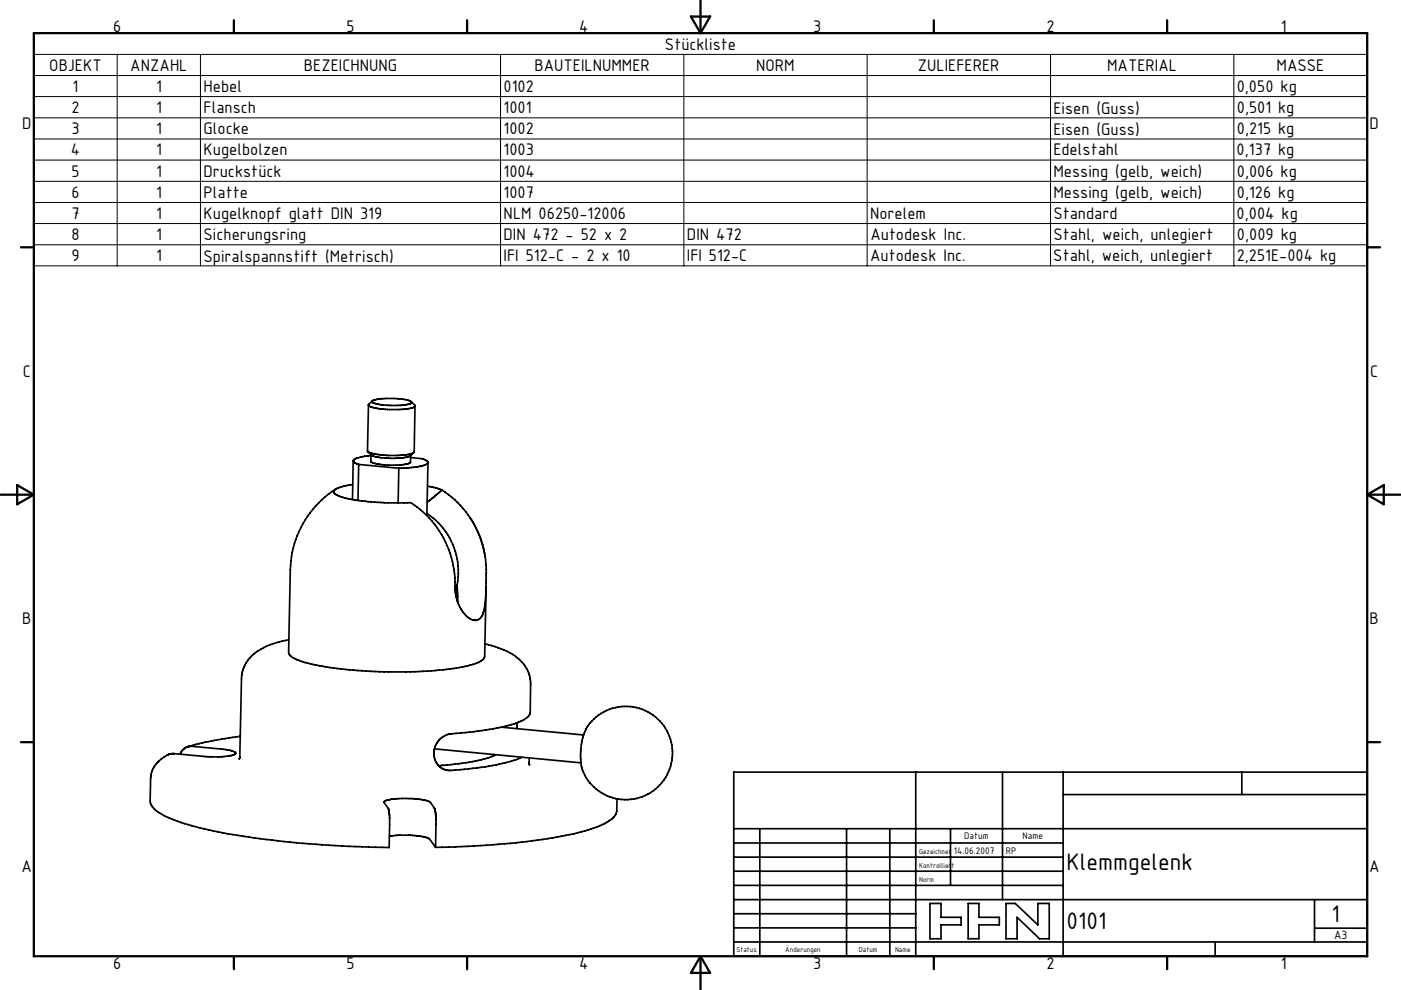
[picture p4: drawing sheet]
<svg xmlns="http://www.w3.org/2000/svg" width="297mm" height="210mm" viewBox="0 0 297 210" stroke-linecap="round" stroke-linejoin="round" font-family="sans-serif">
<g fill="none" stroke="#000" stroke-width=".36">
<path d="M74.9 97.7l-.2 8.2M74.9 97.7a1.22 1.22 0 0 0 1.1 .8M76 98.5l8.6 .8M76 98.5l-.1 7.7M78 95.8l.7 .7a14.2 14.2 0 0 0 6.8 .6l1.4-.3 .8-.8M78.1 85.9l-.2 9.7a2.54 2.54 0 0 0 2 .8 18.9 18.9 0 0 0 7.7-.3l.1-.1M78.7 96.6l-2.5 .4a1.64 1.64 0 0 0-1.3 .7M78.7 96.5l-.1 1.3a2.15 2.15 0 0 0 1.9 .7 14.3 14.3 0 0 0 6.4-.4l.2-1.5M78.9 85a15.4 15.4 0 0 1 7.9 0l1.2 1a.79 .79 0 0 1-1 .6 18.6 18.6 0 0 1-8.7-.5l-.2-.2M78.9 85a.54 .54 0 0 0 .8 .6 16.9 16.9 0 0 0 7.4 0l.2-.2-.1-.2M78.9 85l-.8 .9M84.6 99.3l-.2 7.4"/>
<path d="M87 97l2.6 .3a1.14 1.14 0 0 1 1.1 .9l-.1 .1a12.4 12.4 0 0 1-6 1M88 86.1l-.3 9.9M90.7 98.1l-.3 11.2M71.2 103.7a20.8 20.8 0 0 0-9.7 17.2l-.3 17.5a2.17 2.17 0 0 0 1.7 1.5 54.4 54.4 0 0 0 15.7 2.5 77.9 77.9 0 0 0 20.6-1.2l.5-.1a4.5 4.5 0 0 0 3-1.7l.4-14.8M74.8 102.8l-1.9 .3a2.45 2.45 0 0 0-2.1 1.2 1.4 1.4 0 0 0 1.2 1 46.8 46.8 0 0 0 15.1 1.3 20.7 20.7 0 0 1 9.4 18.6 7.2 7.2 0 0 0 3.7 6.3 1.91 1.91 0 0 0 2.4-1.9l.3-2.2 .2-2.8M90.5 108.9a14.8 14.8 0 0 1 6.1 16.7M90.6 103.1l3.1 .8M93.7 103.9a20.3 20.3 0 0 1 8.3 10.8M93.7 103.9l-3.1 2.6M99.5 109.7a21.8 21.8 0 0 1 3.6 14.4v.5M102.2 115.1l.2 .9M102.5 116.4l.2 .9"/>
<path d="M61.3 135.7a13.4 13.4 0 0 0-8.8 4.4 6.8 6.8 0 0 0-1.3 3.9l-.5 17M96.9 124.1l.1 3.6M102.8 136.5a14.6 14.6 0 0 1 8.2 4.3 6.9 6.9 0 0 1 1.5 4.5l-.1 5.8a2.8 2.8 0 0 1-2.1 1.9 45.3 45.3 0 0 1-12.6 2.5l-2 .1a4.1 4.1 0 0 0-2.7 6.8M35.9 160h-.1M39.8 158.4l.9-.1 7 .7a3.8 3.8 0 0 1 2.2 .6l.1 .1a1.71 1.71 0 0 1-1.7 .7l-4.3 .1-7.2-.7-1.2 .3a6 6 0 0 0-3.7 4.9l-.1 4.9a4.4 4.4 0 0 0 3 3.1 63.1 63.1 0 0 0 18 4.5 220.7 220.7 0 0 0 29.7 2.3l.1-6.2-.3-2.1M39.8 158.4a2.76 2.76 0 0 0-1.6 1.6M50.9 156.2l-6.1 1-5 1.2M92.1 158.8l31.1 3M106.4 154.2l17.3 1.7M109.6 153.4l.1 1.1M125.5 153a9.9 9.9 0 0 1 15 .6 9.9 9.9 0 0 1-3.1 14.8 9.9 9.9 0 0 1-14-5.5 14.9 14.9 0 0 1 0-5.5l.1-1a8.3 8.3 0 0 1 2-3.4zM82.3 171.4l-.9-1.2a1.79 1.79 0 0 1 1.5-.7 18.1 18.1 0 0 1 8.3 .6l.9 1.3 .2 .9v7.4"/>
<path d="M82.3 171.4v.1M82.6 177.4a19.2 19.2 0 0 1 8.3 .5l1.4 1.8M105.1 160.1a32.3 32.3 0 0 1-11.2 2.2l-.9 .1M110.6 160.6a43.5 43.5 0 0 1-14 2.7h-1.9l-.9-.3-.8-.6M112.2 160.7l.1 1.5M130.8 169.4v2.5a3.4 3.4 0 0 1-2.2 2.5 44 44 0 0 1-13.6 3.7l-6.8 .8-5 .4-10.9 .4M155.6 178.8h69.8M155.6 175.8h134.3M155.6 163.8h134.3v39h-134.3zM161.1 175.8v27M179.5 175.8v27M188.7 175.8v27"/>
<path d="M194.2 163.8v39M201.5 175.8v12M212.6 163.8v27M225.4 168.5h64.5M225.4 163.8v39M263.3 163.8v4.7M155.6 181.8h69.8M155.6 184.8h69.8M155.6 187.8h69.8M155.6 190.8h134.3M155.6 193.8h38.6M155.6 196.8h38.6"/>
<path d="M155.6 199.8h134.3M197.2 191.6h2.3v3h4.3v1.6h-4.3v2.9h-2.3zM205.3 191.6h2.3v3h4.3v1.6h-4.3v2.9h-2.3zM213.3 191.6h2l4.7 4.6v-4.6h2.5v7.5h-2.1l-4.8-4.5v4.5h-2.3zM257.6 199.8v3M278.7 196.9h11.2M278.7 190.8v9"/>
</g>
<g fill="none" stroke="#000" stroke-width=".48">
<path d="M148.5 0v7M7.2 7h282.7v195.8h-282.7zM49.6 4.3v2.7M99 4.3v2.7M146.5 3.5h4.1l-2.1 3.5zM198 4.3v2.7M247.5 4.3v2.7M4.4 52.5h2.8M289.9 52.5h2.7M.1 104.9h7.1M3.6 102.9l3.6 2-3.6 2.1zM289.9 104.9h7"/>
<path d="M289.9 104.9l3.5-2v4.1zM4.4 157.4h2.8M289.9 157.4h2.7M49.6 202.8v2.8M99 202.8v2.8M148.5 202.8v7.1M148.5 202.8l2.1 3.6h-4.1zM198 202.8v2.8M247.5 202.8v2.8"/>
</g>
<g fill="none" stroke="#000" stroke-width=".21">
<path d="M7.2 11.5h282.7M7.2 16h282.7M7.2 7h282.7v49.4h-282.7zM24.8 11.5v44.9M42.5 11.5v44.9M106.1 11.5v44.9M145 11.5v44.9M183.9 11.5v44.9M222.7 11.5v44.9M261.6 11.5v44.9M7.2 20.5h282.7M7.2 25h282.7"/>
<path d="M7.2 29.5h282.7M7.2 34h282.7M7.2 38.5h282.7M7.2 42.9h282.7M7.2 47.4h282.7M7.2 51.9h282.7"/>
</g>
<g font-size="5.5">
<text x="226.1" y="184.5">Klemmgelenk</text>
<text x="226.1" y="197.1">0101</text>
<text x="282.3" y="195.6">1</text>
</g>
<g font-size="3.8">
<text x="24" y="6.8">6</text>
<text x="73.5" y="6.8">5</text>
<text x="122.8" y="6.8">4</text>
<text x="141" y="10.5">Stückliste</text>
<text x="172.4" y="6.8">3</text>
<text x="221.8" y="6.8">2</text>
<text x="271.5" y="6.8">1</text>
<text x="10.5" y="15">OBJEKT</text>
<text x="27.6" y="15">ANZAHL</text>
<text x="64.4" y="15">BEZEICHNUNG</text>
<text x="113.3" y="15">BAUTEILNUMMER</text>
<text x="160.3" y="15">NORM</text>
<text x="194.6" y="15">ZULIEFERER</text>
<text x="234.7" y="15">MATERIAL</text>
<text x="270.6" y="15">MASSE</text>
<text x="15.4" y="19.5">1</text>
<text x="33.1" y="19.5">1</text>
<text x="43.2" y="19.5">Hebel</text>
<text x="106.8" y="19.5">0102</text>
<text x="262.2" y="19.5">0,050 kg</text>
<text x="4.7" y="27.5">D</text>
<text x="15.2" y="24">2</text>
<text x="15.2" y="28.5">3</text>
<text x="33.1" y="24">1</text>
<text x="33.1" y="28.5">1</text>
<text x="43.2" y="24">Flansch</text>
<text x="43.2" y="28.5">Glocke</text>
<text x="106.8" y="24">1001</text>
<text x="106.8" y="28.5">1002</text>
<text x="223.3" y="24.1">Eisen (Guss)</text>
<text x="223.3" y="28.6">Eisen (Guss)</text>
<text x="262.2" y="24">0,501 kg</text>
<text x="262.2" y="28.5">0,215 kg</text>
<text x="290.4" y="27.5">D</text>
<text x="15" y="33">4</text>
<text x="33.1" y="33">1</text>
<text x="43.2" y="33">Kugelbolzen</text>
<text x="106.8" y="33">1003</text>
<text x="223.3" y="33">Edelstahl</text>
<text x="262.2" y="33">0,137 kg</text>
<text x="15.2" y="37.5">5</text>
<text x="15.2" y="41.9">6</text>
<text x="33.1" y="37.5">1</text>
<text x="33.1" y="41.9">1</text>
<text x="43.2" y="37.5">Druckstück</text>
<text x="43.2" y="41.9">Platte</text>
<text x="106.8" y="37.5">1004</text>
<text x="106.8" y="41.9">1007</text>
<text x="223.3" y="37.6">Messing (gelb, weich)</text>
<text x="262.2" y="37.5">0,006 kg</text>
<text x="262.2" y="41.9">0,126 kg</text>
<text x="15.2" y="46.4">7</text>
<text x="33.1" y="46.4">1</text>
<text x="43.2" y="46.4">Kugelknopf glatt DIN 319</text>
<text x="106.8" y="46.4">NLM 06250-12006</text>
<text x="184.5" y="46.4">Norelem</text>
<text x="223.3" y="46.4">Standard</text>
<text x="223.3" y="42.1">Messing (gelb, weich)</text>
<text x="262.2" y="46.4">0,004 kg</text>
<text x="15.2" y="50.9">8</text>
<text x="33.1" y="50.9">1</text>
<text x="43.2" y="50.9">Sicherungsring</text>
<text x="106.8" y="50.9">DIN 472 - 52 x 2</text>
<text x="145.6" y="50.9">DIN 472</text>
<text x="184.5" y="50.9">Autodesk Inc.</text>
<text x="223.4" y="50.9">Stahl, weich, unlegiert</text>
<text x="262.2" y="50.9">0,009 kg</text>
<text x="15.2" y="55.4">9</text>
<text x="33.1" y="55.4">1</text>
<text x="43.2" y="55.5">Spiralspannstift (Metrisch)</text>
<text x="106.8" y="55.4">IFI 512-C - 2 x 10</text>
<text x="145.6" y="55.4">IFI 512-C</text>
<text x="184.5" y="55.4">Autodesk Inc.</text>
<text x="223.3" y="55.4">Stahl, weich, unlegiert</text>
<text x="262.2" y="55.4">2,251E-004 kg</text>
<text x="4.8" y="79.9">C</text>
<text x="290.5" y="79.9">C</text>
<text x="4.7" y="132.4">B</text>
<text x="290.4" y="132.4">B</text>
<text x="4.6" y="184.9">A</text>
<text x="290.3" y="184.9">A</text>
<text x="24" y="205.6">6</text>
<text x="73.5" y="205.6">5</text>
<text x="122.8" y="205.6">4</text>
<text x="172.4" y="205.6">3</text>
<text x="221.8" y="205.6">2</text>
<text x="271.5" y="205.6">1</text>
</g>
<text font-size="2.7" x="282.8" y="199.2">A3</text>
<g font-size="2.2">
<text x="204.4" y="178.1">Datum</text>
<text x="216.8" y="178.1">Name</text>
<text x="202.2" y="181.1">14.06.2007</text>
<text x="213.2" y="181.1">RP</text>
</g>
<g font-size="1.6">
<text x="194.9" y="181.1">Gezeichnet</text>
<text x="194.9" y="184.1">Kontrolliert</text>
<text x="194.9" y="187.1">Norm</text>
<text x="156.2" y="201.8">Status</text>
<text x="166.5" y="201.8">Änderungen</text>
<text x="182.1" y="201.8">Datum</text>
<text x="189.8" y="201.8">Name</text>
</g>
</svg>
